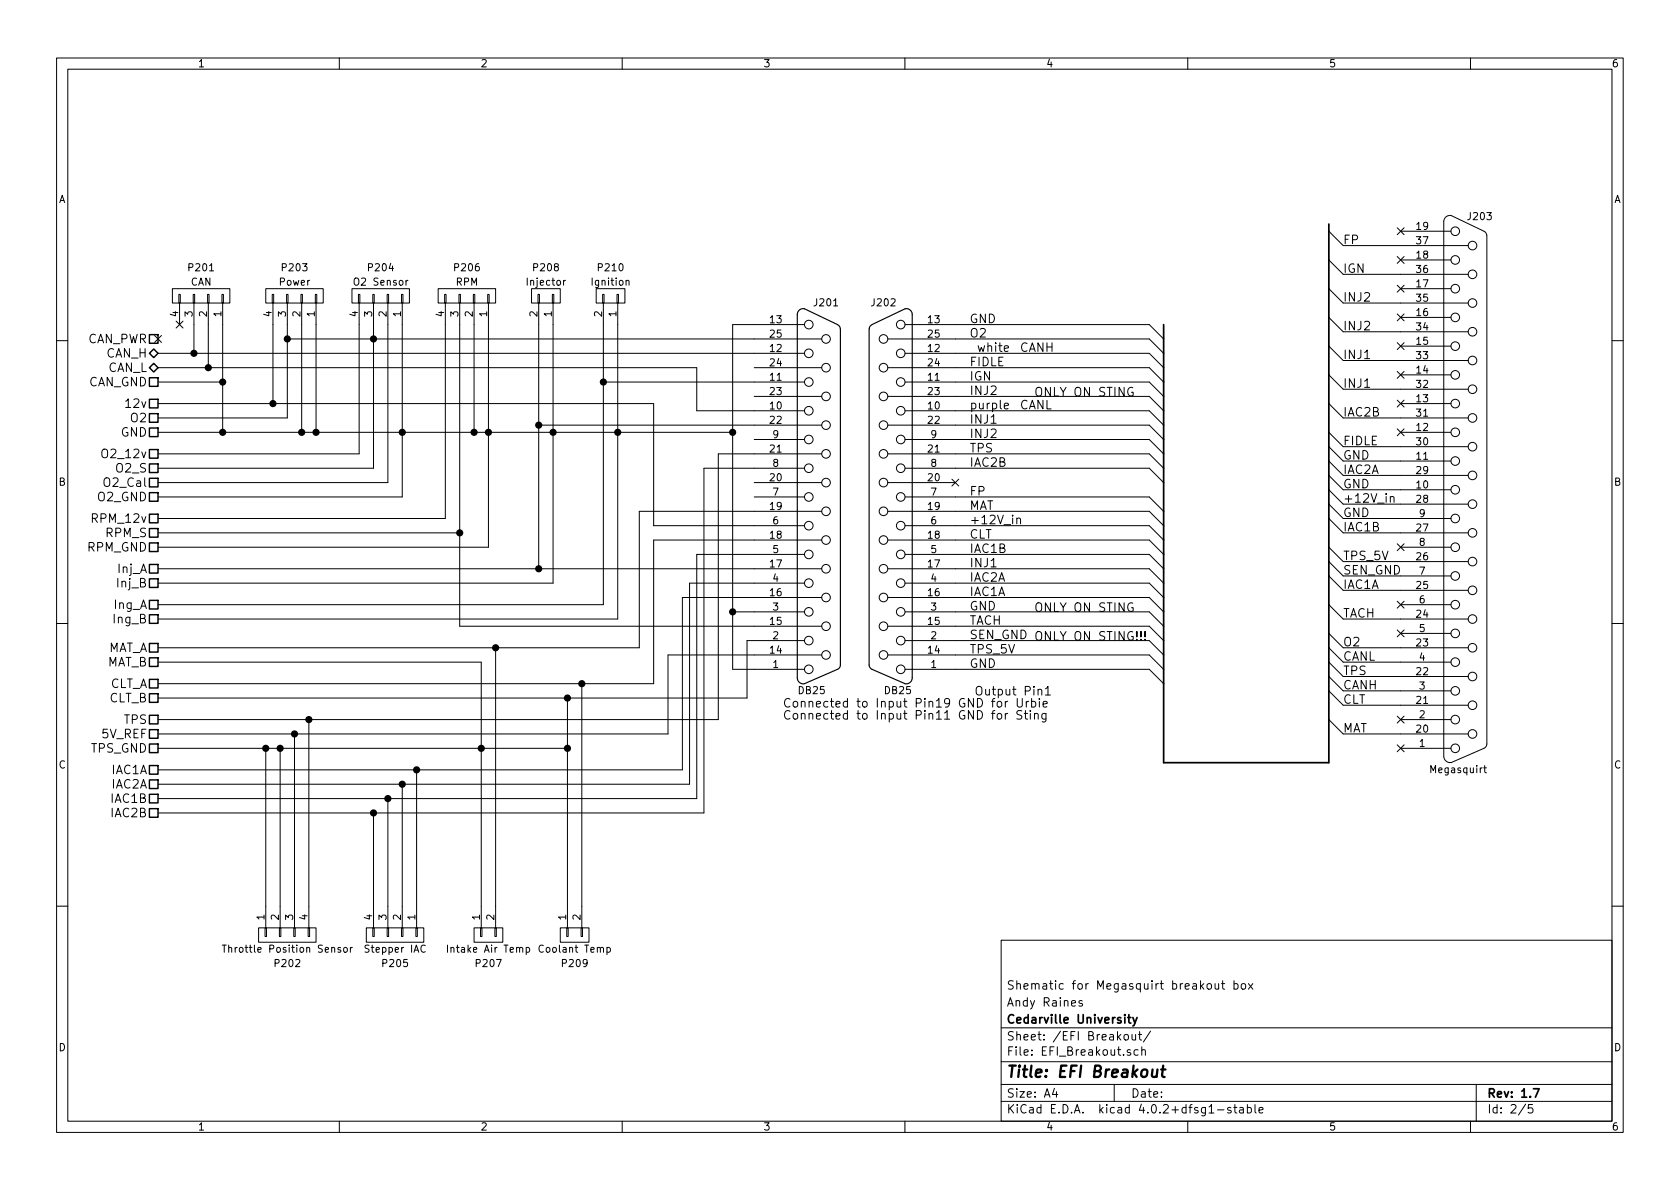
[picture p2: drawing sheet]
EESchema Schematic File Version 2
LIBS:power
LIBS:device
LIBS:transistors
LIBS:conn
LIBS:linear
LIBS:regul
LIBS:74xx
LIBS:cmos4000
LIBS:adc-dac
LIBS:memory
LIBS:xilinx
LIBS:microcontrollers
LIBS:dsp
LIBS:microchip
LIBS:analog_switches
LIBS:motorola
LIBS:texas
LIBS:intel
LIBS:audio
LIBS:interface
LIBS:digital-audio
LIBS:philips
LIBS:display
LIBS:cypress
LIBS:siliconi
LIBS:opto
LIBS:atmel
LIBS:contrib
LIBS:valves
LIBS:Supermileage
LIBS:StingSchematics-cache
EELAYER 25 0
EELAYER END
$Descr A4 11693 8268
encoding utf-8
Sheet 2 5
Title "EFI Breakout"
Date ""
Rev "1.7"
Comp "Cedarville University"
Comment1 "Andy Raines"
Comment2 "Shematic for Megasquirt breakout box"
Comment3 ""
Comment4 ""
$EndDescr
$Comp
L DB25 J201
U 1 1
P 5700 3450
F 0 "J201" H 5750 4800 50  0000 C CNN
F 1 "DB25" H 5650 2100 50  0000 C CNN
F 2 "Connect:DB25MC" H 5700 3450 50  0001 C CNN
F 3 "" H 5700 3450 50  0000 C CNN
	1    5700 3450
	1    0    0    -1  
$EndComp
Text HLabel 1100 2800 0    60   UnSpc ~ 0
12v
Text HLabel 1100 3000 0    60   UnSpc ~ 0
GND
Text HLabel 1100 2900 0    60   UnSpc ~ 0
O2
Text HLabel 1100 3950 0    60   UnSpc ~ 0
Inj_A
Text HLabel 1100 4050 0    60   UnSpc ~ 0
Inj_B
Text HLabel 1100 4200 0    60   UnSpc ~ 0
Ing_A
Text HLabel 1100 4300 0    60   UnSpc ~ 0
Ing_B
Text HLabel 1100 3600 0    60   UnSpc ~ 0
RPM_12v
Text HLabel 1100 3700 0    60   UnSpc ~ 0
RPM_S
Text HLabel 1100 3800 0    60   UnSpc ~ 0
RPM_GND
Text HLabel 1100 3150 0    60   UnSpc ~ 0
O2_12v
Text HLabel 1100 3250 0    60   UnSpc ~ 0
O2_S
$Comp
L CONN_01X04 P204
U 1 1
P 2650 2050
F 0 "P204" V 2850 2050 50  0000 C CNN
F 1 "O2 Sensor" V 2750 2050 50  0000 C CNN
F 2 "" H 2650 2050 50  0001 C CNN
F 3 "" H 2650 2050 50  0000 C CNN
	1    2650 2050
	0    1    -1   0   
$EndComp
$Comp
L CONN_01X02 P208
U 1 1
P 3800 2050
F 0 "P208" V 4000 2050 50  0000 C CNN
F 1 "Injector" V 3900 2050 50  0000 C CNN
F 2 "" H 3800 2050 50  0001 C CNN
F 3 "" H 3800 2050 50  0000 C CNN
	1    3800 2050
	0    1    -1   0   
$EndComp
$Comp
L CONN_01X02 P210
U 1 1
P 4250 2050
F 0 "P210" V 4450 2050 50  0000 C CNN
F 1 "Ignition" V 4350 2050 50  0000 C CNN
F 2 "" H 4250 2050 50  0001 C CNN
F 3 "" H 4250 2050 50  0000 C CNN
	1    4250 2050
	0    1    -1   0   
$EndComp
$Comp
L CONN_01X04 P206
U 1 1
P 3250 2050
F 0 "P206" V 3450 2050 50  0000 C CNN
F 1 "RPM" V 3350 2050 50  0000 C CNN
F 2 "" H 3250 2050 50  0001 C CNN
F 3 "" H 3250 2050 50  0000 C CNN
	1    3250 2050
	0    1    -1   0   
$EndComp
$Comp
L CONN_01X04 P203
U 1 1
P 2050 2050
F 0 "P203" V 2250 2050 50  0000 C CNN
F 1 "Power" V 2150 2050 50  0000 C CNN
F 2 "Supermileage:Molex-UltraFit-4p" H 2050 2050 50  0001 C CNN
F 3 "" H 2050 2050 50  0000 C CNN
	1    2050 2050
	0    1    -1   0   
$EndComp
Text HLabel 1100 3350 0    60   UnSpc ~ 0
O2_Cal
Text HLabel 1100 3450 0    60   UnSpc ~ 0
O2_GND
$Comp
L DB25 J202
U 1 1
P 6200 3450
F 0 "J202" H 6250 4800 50  0000 C CNN
F 1 "DB25" H 6150 2100 50  0000 C CNN
F 2 "" H 6200 3450 50  0001 C CNN
F 3 "" H 6200 3450 50  0000 C CNN
	1    6200 3450
	-1   0    0    -1  
$EndComp
$Comp
L DB37 J203
U 1 1
P 10200 3400
F 0 "J203" H 10300 5300 50  0000 C CNN
F 1 "Megasquirt" H 10150 1450 50  0000 C CNN
F 2 "" H 10200 3400 50  0001 C CNN
F 3 "" H 10200 3400 50  0000 C CNN
	1    10200 3400
	1    0    0    -1  
$EndComp
Text Label 6750 4550 0    60   ~ 0
TPS_5V
Text Label 6750 4350 0    60   ~ 0
TACH
Text Label 6750 4150 0    60   ~ 0
IAC1A
Text Label 6750 3850 0    60   ~ 0
IAC1B
Text Label 6750 3650 0    60   ~ 0
+12V_in
Text Label 6750 3250 0    60   ~ 0
IAC2B
Text Label 6750 3450 0    60   ~ 0
FP
Text Label 6750 3050 0    60   ~ 0
INJ2
Text Label 6750 2950 0    60   ~ 0
INJ1
Text Label 6750 4050 0    60   ~ 0
IAC2A
Text Label 6750 3950 0    60   ~ 0
INJ1
Text Label 6750 2750 0    60   ~ 0
INJ2
Text Label 6750 2650 0    60   ~ 0
IGN
Text Label 6750 2550 0    60   ~ 0
FIDLE
Text Label 6750 2350 0    60   ~ 0
O2
Text Label 6750 3150 0    60   ~ 0
TPS
Text Label 6750 3550 0    60   ~ 0
MAT
Text Label 6750 3750 0    60   ~ 0
CLT
Text Notes 5450 5000 0    60   ~ 0
                             Output Pin1\nConnected to Input Pin19 GND for Urbie\nConnected to Input Pin11 GND for Sting
Text Label 6750 4450 0    60   ~ 0
SEN_GND
Text Notes 7200 4450 0    60   ~ 0
ONLY ON STING!!!
Text Notes 7200 2750 0    60   ~ 0
ONLY ON STING
Text Notes 7200 4250 0    60   ~ 0
ONLY ON STING
Text Label 6800 2450 0    60   ~ 0
white
Text Label 6750 2850 0    60   ~ 0
purple
Text HLabel 1100 4500 0    60   UnSpc ~ 0
MAT_A
Text HLabel 1100 4600 0    60   UnSpc ~ 0
MAT_B
Text HLabel 1100 4750 0    60   UnSpc ~ 0
CLT_A
Text HLabel 1100 4850 0    60   UnSpc ~ 0
CLT_B
$Comp
L CONN_01X04 P202
U 1 1
P 2000 6500
F 0 "P202" V 2200 6500 50  0000 C CNN
F 1 "Throttle Position Sensor" V 2100 6500 50  0000 C CNN
F 2 "" H 2000 6500 50  0001 C CNN
F 3 "" H 2000 6500 50  0000 C CNN
	1    2000 6500
	0    -1   1    0   
$EndComp
Text HLabel 1100 5000 0    60   UnSpc ~ 0
TPS
Text HLabel 1100 5100 0    60   UnSpc ~ 0
5V_REF
Text HLabel 1100 5200 0    60   UnSpc ~ 0
TPS_GND
$Comp
L CONN_01X04 P205
U 1 1
P 2750 6500
F 0 "P205" V 2950 6500 50  0000 C CNN
F 1 "Stepper IAC" V 2850 6500 50  0000 C CNN
F 2 "" H 2750 6500 50  0001 C CNN
F 3 "" H 2750 6500 50  0000 C CNN
	1    2750 6500
	0    1    1    0   
$EndComp
Text HLabel 1100 5350 0    60   UnSpc ~ 0
IAC1A
Text HLabel 1100 5450 0    60   UnSpc ~ 0
IAC2A
Text HLabel 1100 5550 0    60   UnSpc ~ 0
IAC1B
Text HLabel 1100 5650 0    60   UnSpc ~ 0
IAC2B
$Comp
L CONN_01X02 P207
U 1 1
P 3400 6500
F 0 "P207" V 3600 6500 50  0000 C CNN
F 1 "Intake Air Temp" V 3500 6500 50  0000 C CNN
F 2 "" H 3400 6500 50  0001 C CNN
F 3 "" H 3400 6500 50  0000 C CNN
	1    3400 6500
	0    -1   1    0   
$EndComp
$Comp
L CONN_01X02 P209
U 1 1
P 4000 6500
F 0 "P209" V 4200 6500 50  0000 C CNN
F 1 "Coolant Temp" V 4100 6500 50  0000 C CNN
F 2 "" H 4000 6500 50  0001 C CNN
F 3 "" H 4000 6500 50  0000 C CNN
	1    4000 6500
	0    -1   1    0   
$EndComp
Text Label 9350 5100 0    60   ~ 0
MAT
Text Label 9350 4900 0    60   ~ 0
CLT
Text Label 9350 4700 0    60   ~ 0
TPS
Text Label 9350 4500 0    60   ~ 0
O2
Text Label 9350 4300 0    60   ~ 0
TACH
Text Label 9350 4100 0    60   ~ 0
IAC1A
Text Label 9350 4000 0    60   ~ 0
SEN_GND
Text Label 9350 3900 0    60   ~ 0
TPS_5V
Text Label 9350 3400 0    60   ~ 0
GND
Text Label 9350 3700 0    60   ~ 0
IAC1B
Text Label 6750 2250 0    60   ~ 0
GND
Text Label 6750 4250 0    60   ~ 0
GND
Text Label 9350 3600 0    60   ~ 0
GND
Text Label 9350 3500 0    60   ~ 0
+12V_in
Text Label 9350 3300 0    60   ~ 0
IAC2A
Text Label 9350 2700 0    60   ~ 0
INJ1
Text Label 9350 3100 0    60   ~ 0
FIDLE
Text Label 9350 2900 0    60   ~ 0
IAC2B
Text Label 9350 2500 0    60   ~ 0
INJ1
Text Label 9350 1700 0    60   ~ 0
FP
Text Label 9350 2300 0    60   ~ 0
INJ2
Text Label 9350 1900 0    60   ~ 0
IGN
Text Label 9350 2100 0    60   ~ 0
INJ2
Entry Wire Line
	9250 1600 9350 1700
Entry Wire Line
	9250 1800 9350 1900
Entry Wire Line
	9250 2000 9350 2100
Entry Wire Line
	9250 2200 9350 2300
Entry Wire Line
	9250 2400 9350 2500
Entry Wire Line
	9250 2600 9350 2700
Entry Wire Line
	9250 2800 9350 2900
Entry Wire Line
	9250 3000 9350 3100
Entry Wire Line
	9250 3100 9350 3200
Entry Wire Line
	9250 3200 9350 3300
Entry Wire Line
	9250 3300 9350 3400
Entry Wire Line
	9250 3400 9350 3500
Entry Wire Line
	9250 3500 9350 3600
Entry Wire Line
	9250 3600 9350 3700
Entry Wire Line
	9250 3800 9350 3900
Entry Wire Line
	9250 3900 9350 4000
Entry Wire Line
	9250 4000 9350 4100
Entry Wire Line
	9250 4200 9350 4300
Entry Wire Line
	9250 4400 9350 4500
Entry Wire Line
	9250 4600 9350 4700
Entry Wire Line
	9250 4800 9350 4900
Entry Wire Line
	9250 5000 9350 5100
Entry Wire Line
	8000 2250 8100 2350
Entry Wire Line
	8000 2350 8100 2450
Entry Wire Line
	8000 2550 8100 2650
Entry Wire Line
	8000 2650 8100 2750
Entry Wire Line
	8000 2750 8100 2850
Entry Wire Line
	8000 2950 8100 3050
Entry Wire Line
	8000 3050 8100 3150
Entry Wire Line
	8000 3150 8100 3250
Entry Wire Line
	8000 3250 8100 3350
Entry Wire Line
	8000 3450 8100 3550
Entry Wire Line
	8000 3550 8100 3650
Entry Wire Line
	8000 3650 8100 3750
Entry Wire Line
	8000 3750 8100 3850
Entry Wire Line
	8000 3850 8100 3950
Entry Wire Line
	8000 3950 8100 4050
Entry Wire Line
	8000 4050 8100 4150
Entry Wire Line
	8000 4150 8100 4250
Entry Wire Line
	8000 4250 8100 4350
Entry Wire Line
	8000 4350 8100 4450
Entry Wire Line
	8000 4450 8100 4550
Entry Wire Line
	8000 4550 8100 4650
Entry Wire Line
	8000 4650 8100 4750
Text Label 9350 4800 0    60   ~ 0
CANH
Text Label 9350 4600 0    60   ~ 0
CANL
NoConn ~ 9750 4400
NoConn ~ 9750 4200
NoConn ~ 9750 3800
NoConn ~ 9750 3000
NoConn ~ 9750 2800
NoConn ~ 9750 2600
NoConn ~ 9750 5000
Text Label 9350 3200 0    60   ~ 0
GND
Text Label 6750 4650 0    60   ~ 0
GND
NoConn ~ 9750 1600
NoConn ~ 9750 1800
NoConn ~ 9750 2000
NoConn ~ 9750 2200
NoConn ~ 9750 2400
NoConn ~ 9750 5200
NoConn ~ 6650 3350
Text Label 7100 2450 0    60   ~ 0
CANH
Text Label 7100 2850 0    60   ~ 0
CANL
Entry Wire Line
	8000 2450 8100 2550
Entry Wire Line
	8000 2850 8100 2950
Entry Wire Line
	9250 4700 9350 4800
Entry Wire Line
	9250 4500 9350 4600
$Comp
L CONN_01X04 P201
U 1 1
P 1400 2050
F 0 "P201" V 1600 2050 50  0000 C CNN
F 1 "CAN" V 1500 2050 50  0000 C CNN
F 2 "" H 1400 2050 50  0000 C CNN
F 3 "" H 1400 2050 50  0000 C CNN
	1    1400 2050
	0    1    -1   0   
$EndComp
NoConn ~ 1250 2250
Wire Wire Line
	1100 3000 1550 3000
Wire Wire Line
	1550 3000 2100 3000
Wire Wire Line
	2100 3000 2200 3000
Wire Wire Line
	2200 3000 2800 3000
Wire Wire Line
	2800 3000 3300 3000
Wire Wire Line
	3300 3000 3400 3000
Wire Wire Line
	3400 3000 3850 3000
Wire Wire Line
	3850 3000 4300 3000
Wire Wire Line
	4300 3000 5100 3000
Connection ~ 2100 3000
Connection ~ 2200 3000
Wire Wire Line
	2200 3000 2200 2250
Wire Wire Line
	2100 3000 2100 2250
Wire Wire Line
	1100 3150 2500 3150
Wire Wire Line
	3400 3800 1100 3800
Wire Wire Line
	4300 4300 1100 4300
Wire Wire Line
	3850 4050 1100 4050
Wire Wire Line
	1100 2800 1900 2800
Wire Wire Line
	1900 2800 4550 2800
Wire Wire Line
	1100 3600 3100 3600
Wire Wire Line
	1900 2800 1900 2250
Wire Wire Line
	2000 2250 2000 2350
Wire Wire Line
	2000 2350 2000 2900
Wire Wire Line
	2500 3150 2500 2250
Wire Wire Line
	2600 3250 1100 3250
Wire Wire Line
	2600 2250 2600 2350
Wire Wire Line
	2600 2350 2600 3250
Wire Wire Line
	2700 3350 1100 3350
Wire Wire Line
	2700 2250 2700 3350
Wire Wire Line
	2800 2250 2800 3000
Wire Wire Line
	2800 3000 2800 3450
Wire Wire Line
	2800 3450 1100 3450
Wire Wire Line
	3400 2250 3400 3000
Wire Wire Line
	3400 3000 3400 3800
Wire Wire Line
	3300 3000 3300 2250
Wire Wire Line
	3100 3600 3100 2250
Wire Wire Line
	1100 3700 3200 3700
Wire Wire Line
	3200 3700 3200 3700
Wire Wire Line
	3200 3700 3200 2250
Wire Wire Line
	1100 3950 3750 3950
Wire Wire Line
	3750 3950 5250 3950
Wire Wire Line
	3750 2250 3750 2950
Wire Wire Line
	3750 2950 3750 3950
Wire Wire Line
	3850 2250 3850 3000
Wire Wire Line
	3850 3000 3850 4050
Wire Wire Line
	4200 4200 1100 4200
Wire Wire Line
	4200 2250 4200 2650
Wire Wire Line
	4200 2650 4200 4200
Wire Wire Line
	4300 2250 4300 3000
Wire Wire Line
	4300 3000 4300 4300
Wire Wire Line
	2000 2900 1100 2900
Connection ~ 3200 3700
Wire Wire Line
	6650 3450 8000 3450
Wire Wire Line
	9350 2100 9750 2100
Wire Wire Line
	9750 1700 9350 1700
Wire Wire Line
	6650 4650 8000 4650
Wire Wire Line
	6650 2650 8000 2650
Wire Wire Line
	9350 1900 9750 1900
Wire Wire Line
	6650 3050 8000 3050
Wire Wire Line
	9750 2300 9350 2300
Wire Wire Line
	6650 2750 8000 2750
Wire Wire Line
	6650 2950 8000 2950
Wire Wire Line
	9350 2500 9750 2500
Wire Wire Line
	6650 3950 8000 3950
Wire Wire Line
	9350 2700 9750 2700
Wire Wire Line
	6650 3250 8000 3250
Wire Wire Line
	9350 2900 9750 2900
Wire Wire Line
	6650 2550 8000 2550
Wire Wire Line
	9350 3100 9750 3100
Wire Wire Line
	6650 4050 8000 4050
Wire Wire Line
	9350 3300 9750 3300
Wire Wire Line
	6650 3650 8000 3650
Wire Wire Line
	9350 3500 9750 3500
Wire Wire Line
	6650 3850 8000 3850
Wire Wire Line
	9350 3700 9750 3700
Wire Wire Line
	6650 4550 8000 4550
Wire Wire Line
	9350 3900 9750 3900
Wire Wire Line
	9350 4100 9750 4100
Wire Wire Line
	6650 4350 8000 4350
Wire Wire Line
	6650 2350 8000 2350
Wire Wire Line
	9350 4500 9750 4500
Wire Wire Line
	2000 2350 2600 2350
Wire Wire Line
	2600 2350 5250 2350
Connection ~ 2000 2350
Connection ~ 1900 2800
Wire Wire Line
	9350 4700 9750 4700
Wire Wire Line
	6650 3550 8000 3550
Wire Wire Line
	6650 4450 8000 4450
Wire Wire Line
	9350 4000 9750 4000
Wire Wire Line
	6650 2250 8000 2250
Wire Wire Line
	9350 3600 9750 3600
Wire Wire Line
	6650 4250 8000 4250
Wire Wire Line
	9350 3400 9750 3400
Wire Wire Line
	9350 3200 9750 3200
Wire Wire Line
	6650 2850 8000 2850
Wire Wire Line
	6650 2450 8000 2450
Wire Wire Line
	1100 4500 3450 4500
Wire Wire Line
	3450 4500 4450 4500
Wire Wire Line
	1100 4750 4050 4750
Wire Wire Line
	4050 4750 4550 4750
Wire Wire Line
	5000 3150 5250 3150
Wire Wire Line
	5000 5000 5000 3150
Wire Wire Line
	1100 5000 2150 5000
Wire Wire Line
	2150 5000 5000 5000
Wire Wire Line
	4650 5100 4650 4550
Wire Wire Line
	1100 5100 2050 5100
Wire Wire Line
	2050 5100 4650 5100
Wire Wire Line
	2150 5000 2150 6300
Connection ~ 2150 5000
Wire Wire Line
	2050 6300 2050 5100
Connection ~ 2050 5100
Wire Wire Line
	2900 6300 2900 5350
Wire Wire Line
	1100 5350 2900 5350
Wire Wire Line
	2900 5350 4750 5350
Wire Wire Line
	2800 6300 2800 5450
Wire Wire Line
	1100 5450 2800 5450
Wire Wire Line
	2800 5450 4800 5450
Wire Wire Line
	2700 6300 2700 5550
Wire Wire Line
	1100 5550 2700 5550
Wire Wire Line
	2700 5550 4850 5550
Wire Wire Line
	2600 6300 2600 5650
Wire Wire Line
	1100 5650 2600 5650
Wire Wire Line
	2600 5650 4900 5650
Wire Wire Line
	5250 4150 4750 4150
Wire Wire Line
	4750 4150 4750 5350
Connection ~ 2900 5350
Wire Wire Line
	5250 4050 4800 4050
Wire Wire Line
	4800 4050 4800 5450
Connection ~ 2800 5450
Wire Wire Line
	5250 3850 4850 3850
Wire Wire Line
	4850 3850 4850 5550
Connection ~ 2700 5550
Wire Wire Line
	5250 3250 4900 3250
Wire Wire Line
	4900 3250 4900 5650
Connection ~ 2600 5650
Wire Wire Line
	5250 3650 4550 3650
Wire Wire Line
	4550 3650 4550 2800
Wire Wire Line
	5250 4450 5200 4450
Wire Wire Line
	5200 4850 5200 4450
Wire Wire Line
	1100 4600 3350 4600
Wire Wire Line
	1100 4850 3950 4850
Wire Wire Line
	3950 4850 5200 4850
Wire Wire Line
	5250 3750 4550 3750
Wire Wire Line
	4550 3750 4550 4750
Wire Wire Line
	5250 3550 4450 3550
Wire Wire Line
	4450 3550 4450 4500
Wire Wire Line
	1100 5200 1850 5200
Wire Wire Line
	1850 5200 1950 5200
Wire Wire Line
	1950 5200 3350 5200
Wire Wire Line
	3350 5200 3950 5200
Wire Wire Line
	3200 4350 5250 4350
Connection ~ 3400 3000
Connection ~ 3850 3000
Connection ~ 4300 3000
Connection ~ 3300 3000
Wire Wire Line
	4200 2650 5250 2650
Wire Wire Line
	4050 6300 4050 4750
Connection ~ 4050 4750
Wire Wire Line
	3950 4850 3950 5200
Wire Wire Line
	3950 5200 3950 6300
Connection ~ 3950 4850
Wire Wire Line
	3450 6300 3450 4500
Connection ~ 3450 4500
Wire Wire Line
	3350 4600 3350 5200
Wire Wire Line
	3350 5200 3350 6300
Wire Wire Line
	1950 5200 1950 6300
Connection ~ 1950 5200
Wire Wire Line
	1850 6300 1850 5200
Connection ~ 1850 5200
Wire Wire Line
	4650 4550 5250 4550
Wire Wire Line
	5100 4650 5250 4650
Connection ~ 4200 2650
Connection ~ 2600 2350
Connection ~ 2800 3000
Wire Wire Line
	5100 2250 5100 3000
Wire Wire Line
	5100 3000 5100 4250
Wire Wire Line
	5100 4250 5100 4650
Connection ~ 3750 3950
Connection ~ 3350 5200
Connection ~ 3950 5200
Wire Wire Line
	6650 3150 8000 3150
Wire Wire Line
	6650 3750 8000 3750
Wire Wire Line
	9350 5100 9750 5100
Wire Wire Line
	9350 4900 9750 4900
Wire Wire Line
	9750 4300 9350 4300
Wire Wire Line
	6650 4150 8000 4150
Wire Bus Line
	9250 1550 9250 1600
Wire Bus Line
	9250 1600 9250 1800
Wire Bus Line
	9250 1800 9250 2000
Wire Bus Line
	9250 2000 9250 2200
Wire Bus Line
	9250 2200 9250 2400
Wire Bus Line
	9250 2400 9250 2600
Wire Bus Line
	9250 2600 9250 2800
Wire Bus Line
	9250 2800 9250 3000
Wire Bus Line
	9250 3000 9250 3100
Wire Bus Line
	9250 3100 9250 3200
Wire Bus Line
	9250 3200 9250 3300
Wire Bus Line
	9250 3300 9250 3400
Wire Bus Line
	9250 3400 9250 3500
Wire Bus Line
	9250 3500 9250 3600
Wire Bus Line
	9250 3600 9250 3800
Wire Bus Line
	9250 3800 9250 3900
Wire Bus Line
	9250 3900 9250 4000
Wire Bus Line
	9250 4000 9250 4200
Wire Bus Line
	9250 4200 9250 4400
Wire Bus Line
	9250 4400 9250 4500
Wire Bus Line
	9250 4500 9250 4600
Wire Bus Line
	9250 4600 9250 4700
Wire Bus Line
	9250 4700 9250 4800
Wire Bus Line
	9250 4800 9250 5000
Wire Bus Line
	9250 5000 9250 5300
Wire Bus Line
	8100 5300 9250 5300
Wire Bus Line
	8100 2250 8100 2350
Wire Bus Line
	8100 2350 8100 2450
Wire Bus Line
	8100 2450 8100 2550
Wire Bus Line
	8100 2550 8100 2650
Wire Bus Line
	8100 2650 8100 2750
Wire Bus Line
	8100 2750 8100 2850
Wire Bus Line
	8100 2850 8100 2950
Wire Bus Line
	8100 2950 8100 3050
Wire Bus Line
	8100 3050 8100 3150
Wire Bus Line
	8100 3150 8100 3250
Wire Bus Line
	8100 3250 8100 3350
Wire Bus Line
	8100 3350 8100 3550
Wire Bus Line
	8100 3550 8100 3650
Wire Bus Line
	8100 3650 8100 3750
Wire Bus Line
	8100 3750 8100 3850
Wire Bus Line
	8100 3850 8100 3950
Wire Bus Line
	8100 3950 8100 4050
Wire Bus Line
	8100 4050 8100 4150
Wire Bus Line
	8100 4150 8100 4250
Wire Bus Line
	8100 4250 8100 4350
Wire Bus Line
	8100 4350 8100 4450
Wire Bus Line
	8100 4450 8100 4550
Wire Bus Line
	8100 4550 8100 4650
Wire Bus Line
	8100 4650 8100 4750
Wire Bus Line
	8100 4750 8100 5300
Wire Wire Line
	5250 2950 3750 2950
Connection ~ 3750 2950
Wire Wire Line
	9350 4600 9750 4600
Wire Wire Line
	9350 4800 9750 4800
Wire Wire Line
	5250 4250 5100 4250
Connection ~ 5100 4250
Wire Wire Line
	5250 2250 5100 2250
Connection ~ 5100 3000
Wire Wire Line
	1550 2250 1550 2650
Wire Wire Line
	1550 2650 1550 3000
Connection ~ 1550 3000
Wire Wire Line
	1100 2450 1350 2450
Wire Wire Line
	1350 2450 5250 2450
Wire Wire Line
	1350 2450 1350 2250
Wire Wire Line
	1450 2250 1450 2550
Wire Wire Line
	1100 2550 1450 2550
Wire Wire Line
	1450 2550 4850 2550
Wire Wire Line
	4850 2550 4850 2850
Wire Wire Line
	4850 2850 5250 2850
Text HLabel 1100 2650 0    60   UnSpc ~ 0
CAN_GND
Text HLabel 1100 2550 0    60   BiDi ~ 0
CAN_L
Text HLabel 1100 2450 0    60   BiDi ~ 0
CAN_H
Wire Wire Line
	1100 2650 1550 2650
Connection ~ 1550 2650
Connection ~ 1450 2550
Connection ~ 1350 2450
Text HLabel 1100 2350 0    60   UnSpc ~ 0
CAN_PWR
NoConn ~ 1100 2350
Wire Wire Line
	3200 3700 3200 4350
$EndSCHEMATC
